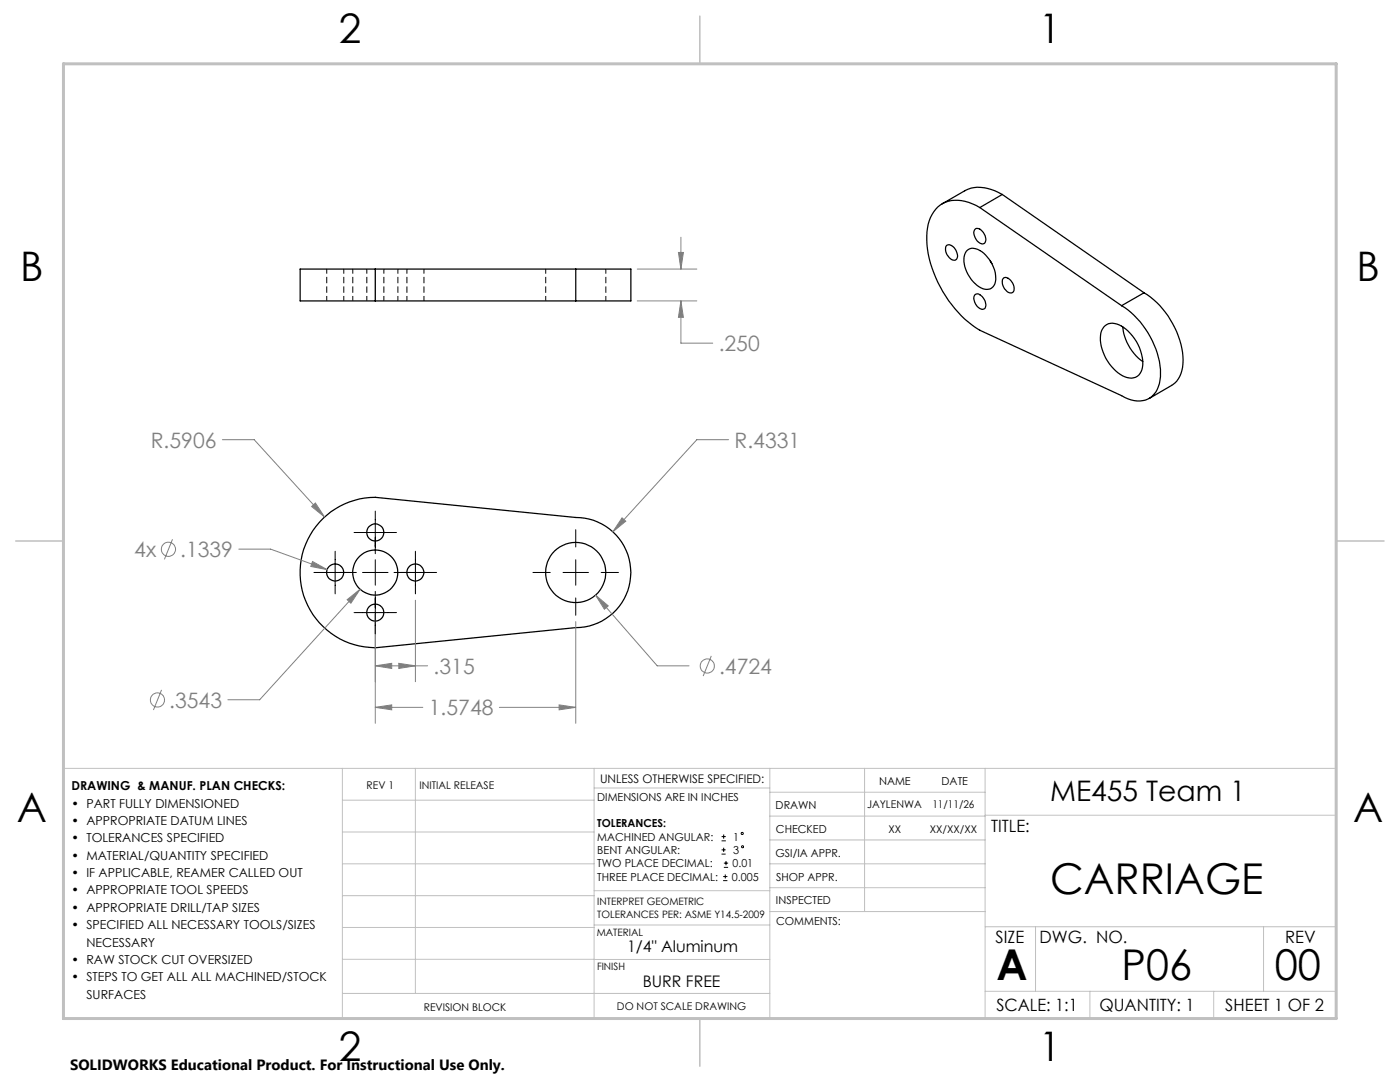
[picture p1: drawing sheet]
<svg xmlns="http://www.w3.org/2000/svg" width="279mm" height="216mm" viewBox="0 0 279 216" stroke-linecap="round" stroke-linejoin="round" font-family="sans-serif">
<path d="M65.2 53.7v6.3M70.4 53.7v6.3M73.2 53.7v6.3M81.2 53.7v6.3M108.9 53.7v6.3M68.6 60v-6.3M76.6 60v-6.3M79.4 60v-6.3M84.6 60v-6.3M120.9 60v-6.3" fill="none" stroke="#000" stroke-width=".2" stroke-dasharray="1.3 .6" stroke-dashoffset=".3" stroke-linecap="butt"/>
<g fill="none" stroke="#000" stroke-width=".25">
<path d="M200 38.8a7.5 7.5 0 0 0-7.5-.7l-4.5 2.6M200 38.8l-4.5 2.6M200 38.8l28.3 19.6M74.9 53.7h-15v6.3h15M74.9 53.7v6.3M74.9 53.7h40M114.9 53.7h11v6.3h-11M114.9 53.7v6.3M188.8 49.1a1.19 1.19 0 0 1 1.8 .6 1.52 1.52 0 0 1 0 2.2 2.22 2.22 0 0 1-1.8-2.8zM192.8 50.2a1.92 1.92 0 0 1 2.7-.2 6.5 6.5 0 0 1 3 6.7 1.98 1.98 0 0 1-3.2 .5 6.5 6.5 0 0 1-2.8-6.4zM194.7 45.7a1.75 1.75 0 0 1 2 1.6 .85 .85 0 0 1-.2 1.2 .85 .85 0 0 1-1.2-.2 1.99 1.99 0 0 1-.6-2.6zM194.7 58.7a1.51 1.51 0 0 1 1.7 1.1 1.26 1.26 0 0 1-.1 1.9 2.13 2.13 0 0 1-1.8-2.8z"/>
<path d="M195.5 41.4a7.7 7.7 0 0 0-7.3-.8 7.2 7.2 0 0 0-3.2 6.5 23.3 23.3 0 0 0 9.1 17.8l1.4 1 28.3 13.1a5.1 5.1 0 0 0 6.2 0 6.8 6.8 0 0 0 1.5-6.1 17.4 17.4 0 0 0-7.7-11.9M195.5 41.4l28.3 19.6M197.6 52.1l.3 .5M200.3 55.5a1.54 1.54 0 0 1 1.8 1 1.32 1.32 0 0 1-.2 2 2.13 2.13 0 0 1-1.7-2.9zM228.3 58.4a17 17 0 0 1 7.8 14.2 5.2 5.2 0 0 1-2.3 4.3l-4.5 2.6M228.3 58.4l-4.5 2.6M74.9 60h40M220.3 65.3a2.61 2.61 0 0 1 3.5-.2 8.8 8.8 0 0 1 4.1 8.7 2.32 2.32 0 0 1-3.4 1.4 8.7 8.7 0 0 1-4.8-8.8zM224.1 65.2a9.7 9.7 0 0 0 4 6.9M64.5 103.4a15.1 15.1 0 0 1 10.4-4.2l40 4.1a11 11 0 0 1 11 10.9 11 11 0 0 1-11 11l-40 4.1a15 15 0 0 1-13.9-9.4 15 15 0 0 1 3.5-16.5z"/>
<circle cx="66.9" cy="114.2" r="1.7"/>
<circle cx="74.9" cy="114.2" r="4.5"/>
<circle cx="74.9" cy="106.2" r="1.71"/>
<circle cx="82.9" cy="114.2" r="1.69"/>
<circle cx="114.9" cy="114.2" r="6"/>
<circle cx="74.9" cy="122.2" r="1.7"/>
</g>
<path d="M127.2 53.7h11.9M135.9 47.3v6.4M127.2 60h11.9M135.9 60l.5 3.3h-1zM135.9 60v8.5h6.3" fill="none" stroke="#808080" stroke-width=".2"/>
<g fill="none" stroke="#c0c0c0" stroke-width=".2">
<path d="M12.7 153.3h254v49.9h-240M68.3 153.3v49.9M68.3 159.7h50.3M82.9 153.3v44.9M118.6 153.3v49.9M118.6 157.2h35M153.6 153.3v49.9M153.6 158.1h43M172.5 153.3v28.6M196.6 153.3v49.9M68.3 166h50.3M68.3 178.7h50.3"/>
<path d="M68.3 172.4h50.3M118.6 177.7h35M153.6 162.8h43M153.6 177.1h43M153.6 172.4h43M153.6 167.6h43M196.6 162.7h70.1M68.3 198.2h85.3M68.3 191.4l85.3 .1M68.3 185.1h50.3M118.6 184.6h35M153.6 181.9h43"/>
<path d="M196.6 184.9h70.1M196.6 197.8h70.1M206.7 184.9v12.9M217.5 197.8v5.4M242.2 197.8v5.4M252.2 184.9v12.9"/>
</g>
<path d="M139.7 3.2v9.5M3.1 107.9h9.6M266.7 107.9h9.5M139.7 203.2v9.6" fill="none" stroke="#c0c0c0" stroke-width=".3"/>
<path d="M12.7 12.7h254v190.5h-254z" fill="none" stroke="#c0c0c0" stroke-width=".6"/>
<path d="M135.9 60l.5 3.3h-1z" fill="#808080"/>
<path d="M135.4 50.4h1l-.5 3.3z" fill="none" stroke="#808080" stroke-width=".2"/>
<path d="M135.4 50.4h1l-.5 3.3z" fill="#808080"/>
<path d="M44.4 87.7h6.3l14.1 15.5M62.2 101.1l.7-.7 1.9 2.8z" fill="none" stroke="#808080" stroke-width=".2"/>
<path d="M62.2 101.1l.7-.7 1.9 2.8z" fill="#808080"/>
<path d="M145.4 87.7h-6.3l-16.8 18.4M124.1 103.3l.8 .7-2.6 2.1z" fill="none" stroke="#808080" stroke-width=".2"/>
<path d="M124.1 103.3l.8 .7-2.6 2.1z" fill="#808080"/>
<path d="M74.9 122.6v21.7M114.9 124v20.3M74.9 141.1l3.3-.4v.9zM74.9 141.1h9.5M99.7 141.1h15.2" fill="none" stroke="#808080" stroke-width=".2"/>
<path d="M74.9 141.1l3.3-.4v.9z" fill="#808080"/>
<path d="M111.6 140.7l3.3 .4-3.3 .5z" fill="none" stroke="#808080" stroke-width=".2"/>
<path d="M111.6 140.7l3.3 .4-3.3 .5z" fill="#808080"/>
<g fill="none" stroke="#808080" stroke-width=".2">
<path d="M118.9 118.7l2.5 2.2-.8 .7zM118.9 118.7l12.3 14.2h6.3M142 130.9l-1.7 4"/>
<circle cx="141.2" cy="132.9" r="1.4"/>
</g>
<path d="M118.9 118.7l2.5 2.2-.8 .7z" fill="#808080"/>
<g fill="none" stroke="#808080" stroke-width=".2">
<path d="M69.3 119.7l2.6-2.1-1.9 2.8zM71.9 117.6l-20.1 22h-6.3M32.2 137.7l-1.6 4"/>
<circle cx="31.4" cy="139.7" r="1.41"/>
</g>
<path d="M69.3 119.7l2.6-2.1-1.9 2.8z" fill="#808080"/>
<g fill="none" stroke="#808080" stroke-width=".2">
<path d="M34.4 107.6l-1.6 4M47.7 109.6h6.3l11.3 4.1M62.4 112l2.9 1.7-3.3-.7z"/>
<circle cx="33.6" cy="109.6" r="1.42"/>
</g>
<path d="M62.4 112l2.9 1.7-3.3-.7z" fill="#808080"/>
<path d="M82.9 119.8v16.2M74.9 132.9l3.3-.5v1zM74.9 122.6v13.4M74.9 132.9h10.4" fill="none" stroke="#808080" stroke-width=".2"/>
<path d="M74.9 132.9l3.3-.5v1z" fill="#808080"/>
<path d="M79.6 132.4l3.3 .5-3.3 .5z" fill="none" stroke="#808080" stroke-width=".2"/>
<path d="M79.6 132.4l3.3 .5-3.3 .5z" fill="#808080"/>
<g fill="none" stroke="#000" stroke-width=".2">
<path d="M62.7 114.2h8.4M66.9 110v8.5M70.7 106.3h8.4M72.4 114.2h5M74.9 102v8.5M74.9 111.7v5.1M74.9 118v8.5M78.6 114.2h8.5M82.9 110v8.5M106.4 114.2h3.4M112.4 114.2h5M114.9 105.7v3.4"/>
<path d="M114.9 111.7v5.1M114.9 119.3v3.5M120 114.2h3.4M70.7 122.2h8.4M144 167.8h.9M144 166.9h.9M144 170.4h.8M144 169.6h.8M144.3 175.7h.9M144.3 174.9h.9M144.4 166.5v.9M144.4 169.2v.8"/>
<path d="M144.5 173.1h.8M144.5 172.2h.8M144.7 174.5v.8M144.9 171.8v.8"/>
<circle cx="148.1" cy="166.3" r=".21"/>
<circle cx="148.2" cy="169" r=".21"/>
</g>
<g font-size="8.5">
<text x="209.6" y="178.4">CARRIAGE</text>
<text x="198.9" y="195.5">A</text>
<text x="223.8" y="195.5">P06</text>
<text x="254.4" y="195.5">00</text>
</g>
<g font-size="8.1">
<text x="67.6" y="8.5">2</text>
<text x="207.3" y="8.5">1</text>
<text x="4" y="56.1">B</text>
<text x="270.7" y="56.1">B</text>
<text x="3.3" y="164.1">A</text>
<text x="270" y="164.1">A</text>
<text x="67.6" y="211.7">2</text>
<text x="207.3" y="211.7">1</text>
</g>
<text font-size="5.6" x="209.6" y="159.9">ME455 Team 1</text>
<g font-size="4.2" fill="#808080">
<text x="143.4" y="70">.250</text>
<text x="30.1" y="89.3">R.5906</text>
<text x="146.6" y="89.3">R.4331</text>
<text x="26.8" y="111.1">4x</text>
<text x="36" y="111.1">.1339</text>
<text x="86.5" y="134.5">.315</text>
<text x="143.5" y="134.4">.4724</text>
<text x="33.8" y="141.2">.3543</text>
<text x="85.6" y="142.7">1.5748</text>
</g>
<g font-size="3.4">
<text x="197.8" y="166">TITLE:</text>
<text x="198.7" y="188.1">SIZE</text>
<text x="207.5" y="188.1">DWG. NO.</text>
<text x="256.5" y="188.2">REV</text>
<text x="198.8" y="201.7">SCALE: 1:1</text>
<text x="219.4" y="201.7">QUANTITY: 1</text>
<text x="244.5" y="201.7">SHEET 1 OF 2</text>
</g>
<g font-size="3.2">
<text x="125.2" y="189.9">1/4&quot; Aluminum</text>
<text x="128.3" y="197">BURR FREE</text>
</g>
<text font-size="3" x="14" y="213.5">SOLIDWORKS Educational Product. For Instructional Use Only.</text>
<g font-size="2.5">
<text x="14.2" y="157.7">DRAWING &amp; MANUF. PLAN CHECKS:</text>
<text x="14.2" y="161.1">• PART FULLY DIMENSIONED</text>
<text x="14.2" y="164.6">• APPROPRIATE DATUM LINES</text>
<text x="14.2" y="168.1">• TOLERANCES SPECIFIED</text>
<text x="14.2" y="171.5">• MATERIAL/QUANTITY SPECIFIED</text>
<text x="14.2" y="175">• IF APPLICABLE, REAMER CALLED OUT</text>
<text x="14.2" y="178.5">• APPROPRIATE TOOL SPEEDS</text>
<text x="14.2" y="181.9">• APPROPRIATE DRILL/TAP SIZES</text>
<text x="14.2" y="185.4">• SPECIFIED ALL NECESSARY TOOLS/SIZES</text>
<text x="17.2" y="188.9">NECESSARY</text>
<text x="14.2" y="192.4">• RAW STOCK CUT OVERSIZED</text>
<text x="14.2" y="195.8">• STEPS TO GET ALL ALL MACHINED/STOCK</text>
<text x="17.2" y="199.3">SURFACES</text>
</g>
<text font-size="2.4" x="119.8" y="156.2">UNLESS OTHERWISE SPECIFIED:</text>
<g font-size="2.2">
<text x="119.2" y="159.8">DIMENSIONS ARE IN INCHES</text>
<text x="154.8" y="161.4">DRAWN</text>
<text x="175.4" y="156.6">NAME</text>
<text x="187.9" y="156.7">DATE</text>
<text x="119.2" y="165.1">TOLERANCES:</text>
<text x="119.2" y="167.8">MACHINED ANGULAR:</text>
<text x="146.3" y="167.8">1</text>
<text x="154.9" y="166.3">CHECKED</text>
<text x="119.2" y="173.1">TWO PLACE DECIMAL:</text>
<text x="119.2" y="170.4">BENT ANGULAR:</text>
<text x="146.2" y="173.1">0.01</text>
<text x="146.4" y="170.4">3</text>
<text x="154.8" y="170.9">GSI/IA APPR.</text>
<text x="119.2" y="175.7">THREE PLACE DECIMAL:</text>
<text x="146.1" y="175.7">0.005</text>
<text x="154.9" y="175.7">SHOP APPR.</text>
<text x="154.9" y="180.4">INSPECTED</text>
<text x="154.9" y="184.6">COMMENTS:</text>
</g>
<g font-size="2.1">
<text x="73.2" y="157.4">REV 1</text>
<text x="83.7" y="157.4">INITIAL RELEASE</text>
<text x="173.1" y="161.2">JAYLENWA</text>
<text x="186.1" y="161.2">11/11/26</text>
<text x="177.3" y="166.1">XX</text>
<text x="185.6" y="166.1">XX/XX/XX</text>
<text x="84.6" y="201.7">REVISION BLOCK</text>
<text x="123.1" y="201.6">DO NOT SCALE DRAWING</text>
</g>
<g font-size="2">
<text x="119.2" y="180.6">INTERPRET GEOMETRIC</text>
<text x="119.2" y="183.1">TOLERANCES PER: ASME Y14.5-2009</text>
<text x="119.1" y="186.7">MATERIAL</text>
<text x="119.1" y="193.5">FINISH</text>
</g>
</svg>
